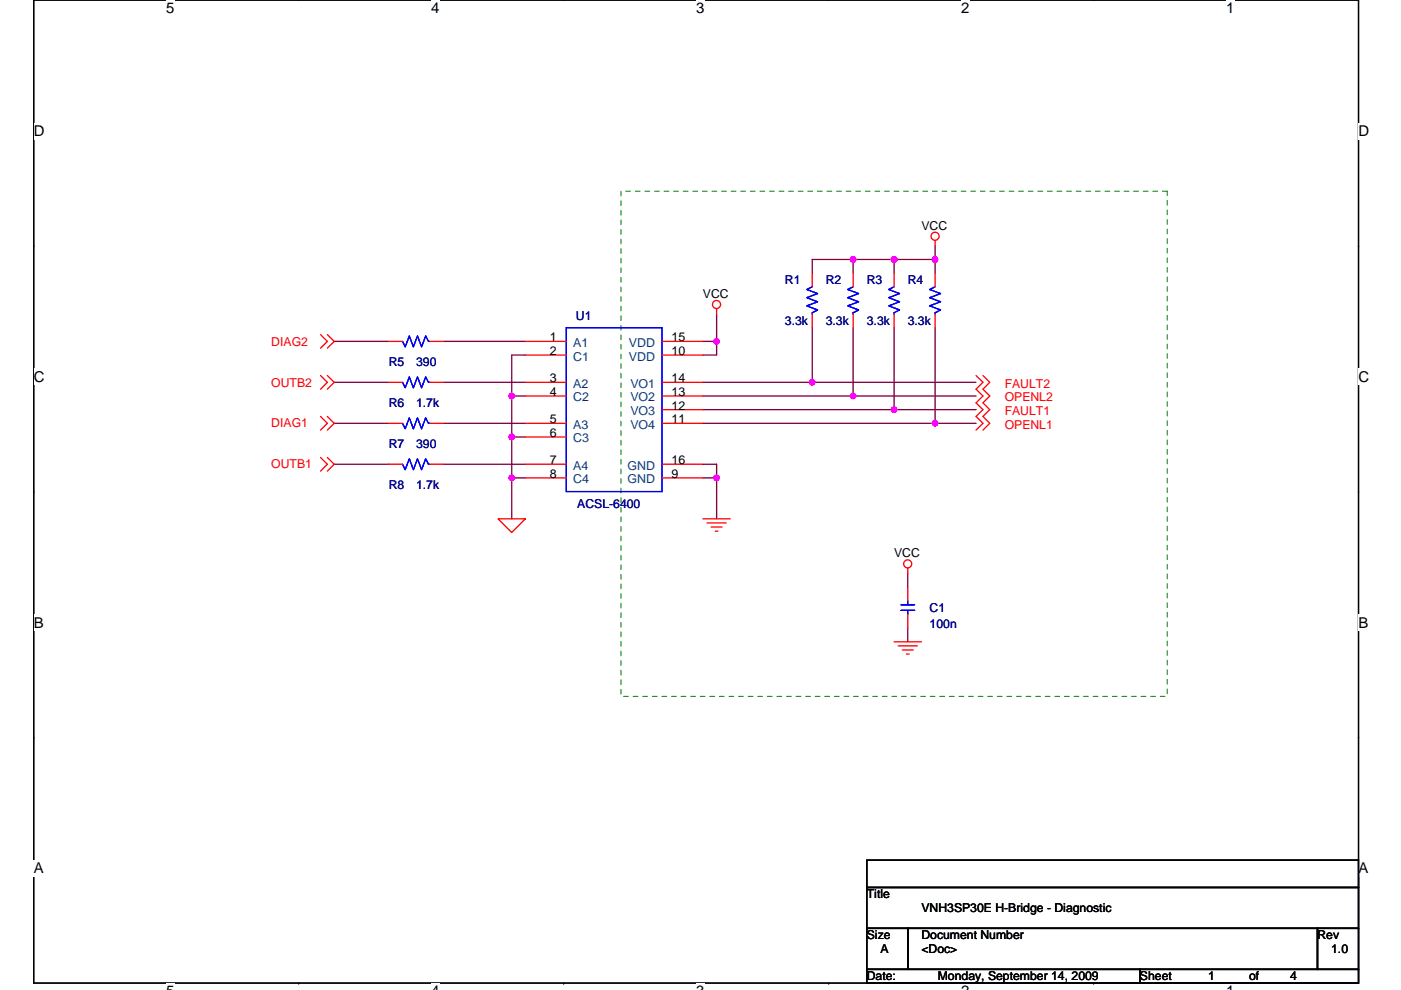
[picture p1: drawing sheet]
<svg xmlns="http://www.w3.org/2000/svg" width="297mm" height="210mm" viewBox="0 0 297 210" stroke-linecap="round" stroke-linejoin="round" font-family="sans-serif">
<path d="M7.2 0h280.8v208.5h-280.8z" fill="none" stroke="#000" stroke-width=".28"/>
<g fill="#fff">
<path d="M35.2 0h1.8v3.5h-1.8z"/>
<path d="M35.2 208.5h1.8v1.4h-1.8z"/>
</g>
<path d="M63.3 0h.1M63.3 208.5h.1" fill="none" stroke="#000" stroke-width=".28"/>
<g fill="#fff">
<path d="M91.4 0h1.8v3.5h-1.8z"/>
<path d="M91.4 208.5h1.8v1.4h-1.8z"/>
</g>
<path d="M119.5 0h.1M119.5 208.5h.1" fill="none" stroke="#000" stroke-width=".28"/>
<g fill="#fff">
<path d="M147.6 0h1.7v3.5h-1.7z"/>
<path d="M147.6 208.5h1.7v1.4h-1.7z"/>
</g>
<path d="M175.7 0h.1M175.7 208.5h.1" fill="none" stroke="#000" stroke-width=".28"/>
<g fill="#fff">
<path d="M203.8 0h1.7v3.5h-1.7z"/>
<path d="M203.8 208.5h1.7v1.4h-1.7z"/>
</g>
<path d="M231.9 0h.1M231.9 208.5h.1" fill="none" stroke="#000" stroke-width=".28"/>
<g fill="#fff">
<path d="M259.9 0h1.8v3.5h-1.8z"/>
<path d="M259.9 208.5h1.8v1.4h-1.8z"/>
<path d="M7.2 26.1h2.2v3.5h-2.2z"/>
<path d="M288 26.1h2.3v3.5h-2.3z"/>
<path d="M7.2 78.2h2.2v3.5h-2.2z"/>
<path d="M288 78.2h2.3v3.5h-2.3z"/>
</g>
<path d="M7.2 52.1h.1M288 52.1h.1" fill="none" stroke="#000" stroke-width=".28"/>
<g fill="#fff">
<path d="M7.2 130.3h2v3.5h-2z"/>
<path d="M288 130.3h2.1v3.5h-2.1z"/>
</g>
<path d="M7.2 104.3h.1M288 104.3h.1" fill="none" stroke="#000" stroke-width=".28"/>
<g fill="#fff">
<path d="M7.1 182.4h2.2v3.5h-2.2z"/>
<path d="M288 182.4h2.1v3.5h-2.1z"/>
</g>
<path d="M7.2 156.4h.1M288 156.4h.1M183.8 196.9h8.7v8.7h-8.7zM183.8 182.4h104.2v5.8h-104.2zM183.8 188.2h104.2v8.7h-104.2zM192.5 196.9h86.8v8.7h-86.8zM279.3 196.9h8.7v8.7h-8.7zM183.8 205.6h57.9v2.9h-57.9zM241.7 205.6h46.3v2.9h-46.3z" fill="none" stroke="#000" stroke-width=".28"/>
<g fill="none" stroke="#800040" stroke-width=".28">
<path d="M180.9 55h8.7M180.9 55h-8.7v2.9M180.9 55v2.9M189.6 55h8.7M189.6 55v2.9M198.3 52.1v5.8M70.9 72.4h11.5M94 72.4h17.4M111.4 75.3h-2.9v8.7h2.9M149 72.4h2.9M151.9 72.4v2.9h-2.9M151.9 66.6v5.8"/>
<path d="M172.2 69.5v11.6M180.9 69.5v14.5M189.6 69.5v17.4M198.3 69.5v20.3M70.9 81.1h11.5M70.9 89.8h11.5M70.9 98.5h11.5M94 81.1h17.4M94 89.8h17.4M94 98.5h17.4M108.5 92.7v8.7h2.9M108.5 84v8.7h2.9"/>
<path d="M149 86.9h40.6M149 84h31.9M149 81.1h23.2M149 89.8h49.3M149 98.5h2.9v2.9M172.2 81.1h34.7M180.9 84h26M189.6 86.9h17.3M198.3 89.8h8.6M108.5 101.4v8.6M149 101.4h2.9M151.9 101.4v8.6"/>
<path d="M192.5 133.2v2.9M192.5 121.6v2.9"/>
</g>
<g fill="#f0f" stroke="#f0f" stroke-width=".28">
<circle cx="108.5" cy="101.4" r=".57"/>
<circle cx="108.5" cy="92.7" r=".57"/>
<circle cx="108.5" cy="84" r=".57"/>
<circle cx="151.9" cy="101.4" r=".57"/>
<circle cx="151.9" cy="72.4" r=".57"/>
<circle cx="172.2" cy="81.1" r=".57"/>
<circle cx="180.9" cy="84" r=".57"/>
<circle cx="189.6" cy="86.9" r=".57"/>
<circle cx="189.6" cy="55" r=".57"/>
<circle cx="180.9" cy="55" r=".57"/>
<circle cx="198.2" cy="55" r=".57"/>
<circle cx="198.2" cy="89.8" r=".57"/>
</g>
<g fill="none" stroke="#f00" stroke-width=".28">
<path d="M172.2 57.9v2.9M180.9 57.9v2.9M189.6 57.9v2.9M198.3 57.9v2.9M198.3 51v1.1M68 71l1.4 1.4-1.4 1.5M68 79.7l1.4 1.4-1.4 1.5M69.4 71l1.5 1.4-1.5 1.5M69.4 79.7l1.5 1.4-1.5 1.5M82.4 72.4h2.9M91.1 72.4h2.9M111.4 72.4h8.7"/>
<path d="M111.4 75.3h8.7M140.4 72.4h8.6M140.4 75.3h8.6M151.9 65.5v1.1M172.2 66.6v2.9M180.9 66.6v2.9M189.6 66.6v2.9M198.3 66.6v2.9M206.9 79.7l1.5 1.4-1.5 1.5 1.5 1.4-1.5 1.4 1.5 1.5-1.5 1.4 1.5 1.5-1.5 1.4M208.4 79.7l1.4 1.4-1.4 1.5 1.4 1.4-1.4 1.4 1.4 1.5-1.4 1.4 1.4 1.5-1.4 1.4M68 88.3l1.4 1.5-1.4 1.4M68 97l1.4 1.5-1.4 1.4"/>
<path d="M69.4 88.3l1.5 1.5-1.5 1.4M69.4 97l1.5 1.5-1.5 1.4M82.4 98.5h2.9M82.4 89.8h2.9M82.4 81.1h2.9M91.1 98.5h2.9M91.1 89.8h2.9M91.1 81.1h2.9M111.4 98.5h8.7M111.4 89.8h8.7M111.4 81.1h8.7M111.4 84h8.7"/>
<path d="M111.4 92.7h8.7M140.4 98.5h8.6M140.4 89.8h8.6M140.4 81.1h8.6M140.4 84h8.6M140.4 86.9h8.6M105.6 110h5.8l-2.9 2.9zM111.4 101.4h8.7M140.4 101.4h8.6M149 110h5.8M149.9 110.9h4.1M150.8 111.8h2.3"/>
<path d="M151.6 112.7h.6M189.6 136.1h5.8M190.4 137h4.1M191.3 137.9h2.3M192.2 138.7h.6M192.5 120.5v1.1M192.5 124.5v2.9M192.5 130.3v2.9"/>
<circle cx="198.3" cy="50.1" r=".86"/>
<circle cx="151.9" cy="64.6" r=".86"/>
<circle cx="192.5" cy="119.6" r=".86"/>
</g>
<path d="M131.7 40.6h115.8v107.1h-115.8z" fill="none" stroke="#008000" stroke-width=".21" stroke-dasharray="1 1 1 1 1 1 1 1"/>
<g fill="none" stroke="#00f" stroke-width=".28">
<path d="M85.3 72.4l.6 1.2 .9-2.4 .8 2.4 .9-2.4 .9 2.4 .9-2.4 .5 1.2h.3M120.1 69.5h20.3v34.8h-20.3zM172.2 60.8l-1.2 .6 2.4 .9-2.4 .8 2.4 .9-2.4 .9 2.4 .8-1.2 .6v.3M180.9 60.8l-1.2 .6 2.4 .9-2.4 .8 2.4 .9-2.4 .9 2.4 .8-1.2 .6v.3M189.6 60.8l-1.2 .6 2.3 .9-2.3 .8 2.3 .9-2.3 .9 2.3 .8-1.1 .6v.3M198.3 60.8l-1.2 .6 2.3 .9-2.3 .8 2.3 .9-2.3 .9 2.3 .8-1.1 .6v.3M85.3 98.5l.6 1.1 .9-2.3 .8 2.3 .9-2.3 .9 2.3 .9-2.3 .5 1.2h.3M85.3 89.8l.6 1.2 .9-2.4 .8 2.4 .9-2.4 .9 2.4 .9-2.4 .5 1.2h.3M85.3 81.1l.6 1.2 .9-2.4 .8 2.4 .9-2.4 .9 2.4 .9-2.4 .5 1.2h.3M191 129.5h2.9M191 128.3h2.9M192.5 127.4v.9"/>
<path d="M192.5 129.5v.8"/>
</g>
<g font-size="3.2">
<text x="35.2" y="2.8">5</text>
<text x="91.4" y="2.8">4</text>
<text x="147.6" y="2.8">3</text>
<text x="203.8" y="2.8">2</text>
<text x="259.9" y="2.8">1</text>
<text x="7.2" y="28.9">D</text>
<text x="288" y="28.9">D</text>
<text x="7.2" y="81">C</text>
<text x="288" y="81">C</text>
<text x="7.2" y="133.1">B</text>
<text x="288" y="133.1">B</text>
<text x="7.2" y="185.3">A</text>
<text x="288" y="185.3">A</text>
</g>
<g font-size="2.6">
<text x="195.4" y="48.7">VCC</text>
<text x="149" y="63.2">VCC</text>
<text x="116.6" y="72.4">1</text>
<text x="116.6" y="75.3">2</text>
<text x="142.4" y="72.4">15</text>
<text x="142.4" y="75.3">10</text>
<text x="116.6" y="81.1">3</text>
<text x="116.6" y="84">4</text>
<text x="142.4" y="81.1">14</text>
<text x="142.4" y="84">13</text>
<text x="116.6" y="89.8">5</text>
<text x="142.4" y="86.9">12</text>
<text x="142.4" y="89.8">11</text>
<text x="116.6" y="92.7">6</text>
<text x="116.6" y="98.4">7</text>
<text x="116.6" y="101.3">8</text>
<text x="142.4" y="98.4">16</text>
<text x="142.4" y="101.3">9</text>
<text x="189.6" y="118.2">VCC</text>
<text x="183.8" y="190.6">Title</text>
<text x="195.4" y="193.5">VNH3SP30E H-Bridge - Diagnostic</text>
<text x="183.8" y="199.2">Size</text>
<text x="186.7" y="202.1">A</text>
<text x="195.4" y="199.2">Document Number</text>
<text x="195.4" y="202.1">&lt;Doc&gt;</text>
<text x="279.3" y="199.2">Rev</text>
<text x="282.2" y="202.1">1.0</text>
<text x="183.8" y="207.9">Date:</text>
<text x="198.8" y="207.9">Monday, September 14, 2009</text>
<text x="241.7" y="207.9">Sheet</text>
<text x="256.2" y="207.9">1</text>
<text x="264.9" y="207.9">of</text>
<text x="273.6" y="207.9">4</text>
</g>
<g font-size="2.6" fill="#000080">
<text x="166.4" y="60.3">R1</text>
<text x="175.1" y="60.3">R2</text>
<text x="183.8" y="60.3">R3</text>
<text x="192.5" y="60.3">R4</text>
<text x="122.1" y="67.8">U1</text>
<text x="166.4" y="68.9">3.3k</text>
<text x="175.1" y="68.9">3.3k</text>
<text x="183.8" y="68.9">3.3k</text>
<text x="192.5" y="68.9">3.3k</text>
<text x="82.4" y="77.6">R5</text>
<text x="88.2" y="77.6">390</text>
<text x="82.4" y="86.3">R6</text>
<text x="88.2" y="86.3">1.7k</text>
<text x="82.4" y="95">R7</text>
<text x="88.2" y="95">390</text>
<text x="82.4" y="103.7">R8</text>
<text x="88.2" y="103.7">1.7k</text>
<text x="122.4" y="107.8">ACSL-6400</text>
<text x="197.1" y="129.8">C1</text>
<text x="197.1" y="133.2">100n</text>
</g>
<g font-size="2.6" fill="#f00">
<text x="57.5" y="73.3">DIAG2</text>
<text x="57.5" y="82">OUTB2</text>
<text x="213" y="82.3">FAULT2</text>
<text x="213" y="85.2">OPENL2</text>
<text x="213" y="88.1">FAULT1</text>
<text x="57.5" y="90.7">DIAG1</text>
<text x="213" y="91">OPENL1</text>
<text x="57.5" y="99.4">OUTB1</text>
</g>
<g font-size="2.6" fill="#004080">
<text x="121.5" y="73.6">A1</text>
<text x="121.5" y="76.5">C1</text>
<text x="133.3" y="73.6">VDD</text>
<text x="133.3" y="76.5">VDD</text>
<text x="121.5" y="82.3">A2</text>
<text x="133.6" y="82.3">VO1</text>
<text x="121.5" y="85.2">C2</text>
<text x="133.6" y="85.2">VO2</text>
<text x="133.6" y="88.1">VO3</text>
<text x="121.5" y="91">A3</text>
<text x="121.5" y="93.9">C3</text>
<text x="133.6" y="91">VO4</text>
<text x="121.5" y="99.6">A4</text>
<text x="133.1" y="99.6">GND</text>
<text x="121.5" y="102.5">C4</text>
<text x="133.1" y="102.5">GND</text>
</g>
</svg>
